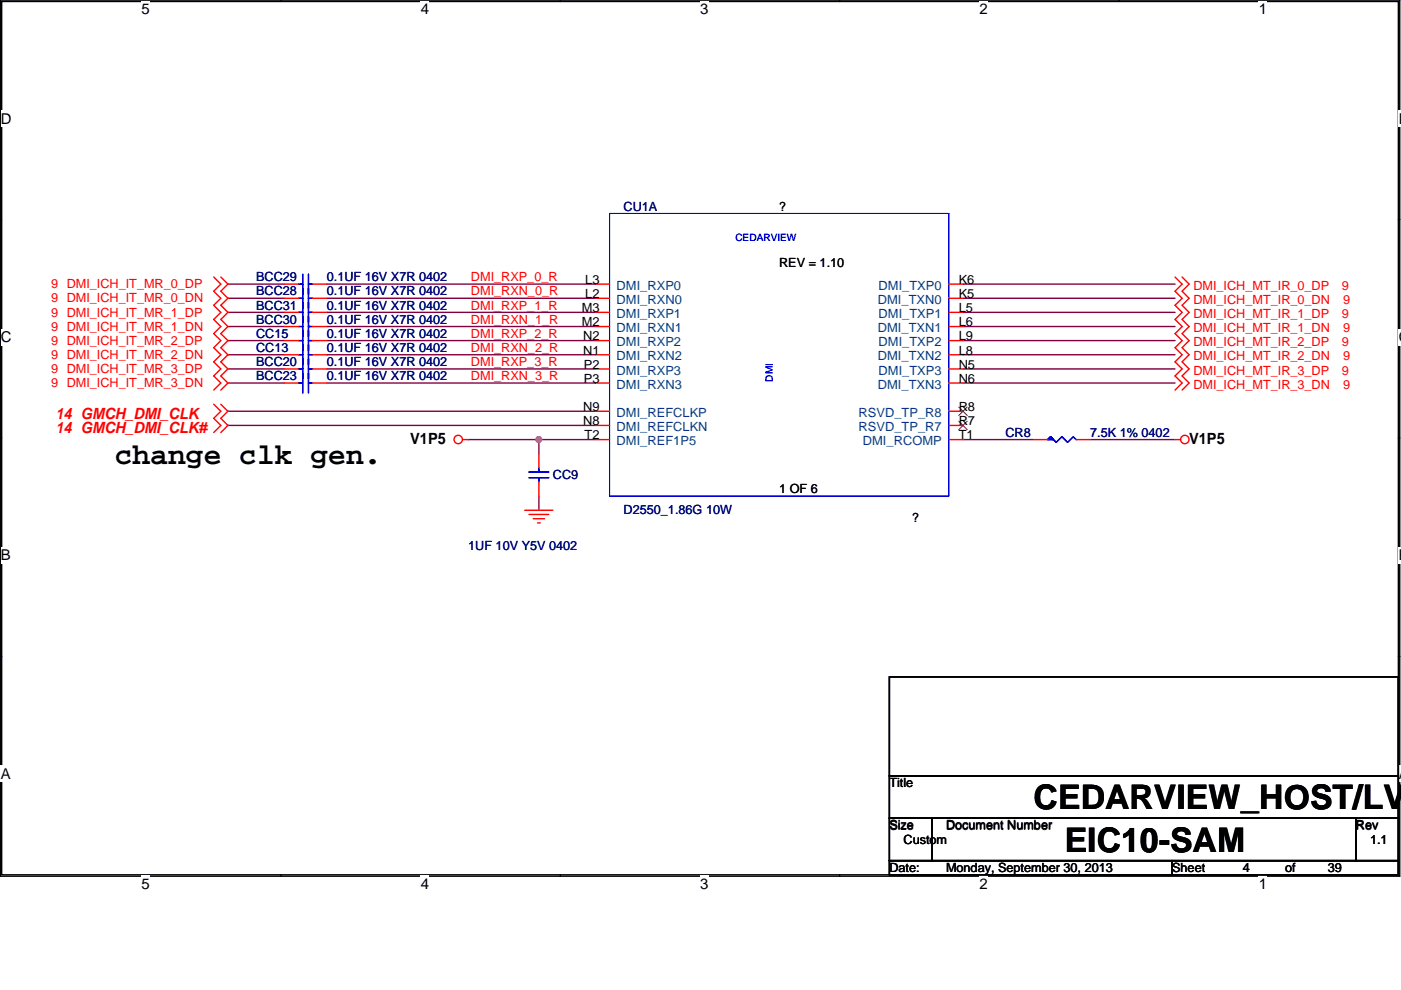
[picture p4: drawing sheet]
<svg xmlns="http://www.w3.org/2000/svg" width="297mm" height="210mm" viewBox="0 0 297 210" stroke-linecap="round" stroke-linejoin="round" font-family="sans-serif">
<path d="M.1 0h296.7v185.8h-296.7zM.4 .3h296.1v185.2h-296.1z" fill="none" stroke="#000" stroke-width=".3"/>
<g fill="#fff">
<path d="M30 .2h1.7v3.5h-1.7z"/>
<path d="M30 185.7h1.7v3.5h-1.7z"/>
</g>
<path d="M59.6 0v.3M59.6 185.5v.3" fill="none" stroke="#000" stroke-width=".3"/>
<g fill="#fff">
<path d="M89.2 .2h1.7v3.5h-1.7z"/>
<path d="M89.2 185.7h1.7v3.5h-1.7z"/>
</g>
<path d="M118.8 0v.3M118.8 185.5v.3" fill="none" stroke="#000" stroke-width=".3"/>
<g fill="#fff">
<path d="M148.4 .2h1.8v3.5h-1.8z"/>
<path d="M148.4 185.7h1.8v3.5h-1.8z"/>
</g>
<path d="M178 0v.3M178 185.5v.3" fill="none" stroke="#000" stroke-width=".3"/>
<g fill="#fff">
<path d="M207.6 .2h1.8v3.5h-1.8z"/>
<path d="M207.6 185.7h1.8v3.5h-1.8z"/>
</g>
<path d="M237.3 0v.3M237.3 185.5v.3" fill="none" stroke="#000" stroke-width=".3"/>
<g fill="#fff">
<path d="M266.9 .2h1.7v3.5h-1.7z"/>
<path d="M266.9 185.7h1.7v3.5h-1.7z"/>
<path d="M.1 23.5h2.3v3.5h-2.3z"/>
<path d="M296.6 23.5h.4v3.5h-.4z"/>
<path d="M.1 69.7h2.3v3.6h-2.3z"/>
<path d="M296.6 69.7h.4v3.6h-.4z"/>
</g>
<path d="M.1 46.6h.3M296.5 46.6h.3" fill="none" stroke="#000" stroke-width=".3"/>
<g fill="#fff">
<path d="M.1 116.1h2.1v3.5h-2.1z"/>
<path d="M296.6 116.1h.4v3.5h-.4z"/>
</g>
<path d="M.1 92.9h.3M296.5 92.9h.3" fill="none" stroke="#000" stroke-width=".3"/>
<g fill="#fff">
<path d="M.1 162.4h2.2v3.5h-2.2z"/>
<path d="M296.5 162.4h.5v3.5h-.5z"/>
</g>
<path d="M.1 139.2h.3M296.5 139.2h.3M188.6 143.6h107.9v21h-107.9zM188.6 164.6h107.9v8.9h-107.9zM188.6 173.5h9v9h-9zM197.6 173.5h89.9v9h-89.9zM287.5 173.5h9v9h-9zM188.6 182.5h59.9v3h-59.9zM248.5 182.5h48v3h-48z" fill="none" stroke="#000" stroke-width=".3"/>
<g fill="none" stroke="#800040" stroke-width=".3">
<path d="M48.3 66.3h12M48.3 78.3h12M48.3 75.2h12M48.3 60.3h12M48.3 63.3h12M48.3 69.3h12M48.3 72.2h12M69.3 75.2h56.9M69.3 72.2h56.9M69.3 78.3h56.9M69.3 66.3h56.9M69.3 63.3h56.9"/>
<path d="M69.3 60.3h56.9M69.3 69.3h56.9M204.2 78.3h44.9M204.2 60.3h44.9M204.2 63.3h44.9M204.2 66.3h44.9M204.2 69.3h44.9M204.2 72.2h44.9M204.2 75.2h44.9M48.3 90.2h77.9M48.3 87.2h77.9M48.3 81.2h12"/>
<path d="M69.3 81.2h56.9M99.3 93.2h15M114.3 93.2h11.9M114.3 93.2v3M204.2 81.2h44.9M204.2 93.2h15M231.1 93.2h18M114.3 105.2v3"/>
</g>
<circle cx="114.2" cy="93.2" r=".59" fill="#f0f" stroke="#f0f" stroke-width=".3"/>
<g fill="none" stroke="#f00" stroke-width=".3">
<path d="M45.3 58.8l1.5 1.5-1.5 1.5 1.5 1.5-1.5 1.4 1.5 1.6-1.5 1.5 1.5 1.5-1.5 1.5 1.5 1.4-1.5 1.5 1.5 1.5-1.5 1.6 1.5 1.5-1.5 1.4 1.5 1.5-1.5 1.5M46.8 58.8l1.5 1.5-1.5 1.5 1.5 1.5-1.5 1.4 1.5 1.6-1.5 1.5 1.5 1.5-1.5 1.5 1.5 1.4-1.5 1.5 1.5 1.5-1.5 1.6 1.5 1.5-1.5 1.4 1.5 1.5-1.5 1.5M249.1 58.8l1.5 1.5-1.5 1.5 1.5 1.5-1.5 1.4 1.5 1.6-1.5 1.5 1.5 1.5-1.5 1.5 1.5 1.4-1.5 1.5 1.5 1.5-1.5 1.6 1.5 1.5-1.5 1.4 1.5 1.5-1.5 1.5M250.6 58.8l1.5 1.5-1.5 1.5 1.5 1.5-1.5 1.4 1.5 1.6-1.5 1.5 1.5 1.5-1.5 1.5 1.5 1.4-1.5 1.5 1.5 1.5-1.5 1.6 1.5 1.5-1.5 1.4 1.5 1.5-1.5 1.5M60.3 66.3h3M60.3 78.3h3M60.3 69.3h3M60.3 72.2h3M60.3 75.2h3M60.3 60.3h3M60.3 63.3h3M66.3 66.3h3"/>
<path d="M66.3 78.3h3M66.3 69.3h3M66.3 72.2h3M66.3 75.2h3M66.3 60.3h3M66.3 63.3h3M126.2 66.3h3M126.2 78.3h3M126.2 69.3h3M126.2 72.2h3M126.2 75.2h3M126.2 60.3h3"/>
<path d="M126.2 63.3h3M201.2 66.3h3M201.2 78.3h3M201.2 69.3h3M201.2 72.2h3M201.2 75.2h3M201.2 60.3h3M201.2 63.3h3M45.3 85.7l1.5 1.5-1.5 1.5 1.5 1.5-1.5 1.5M46.8 85.7l1.5 1.5-1.5 1.5 1.5 1.5-1.5 1.5M60.3 81.2h3M66.3 81.2h3"/>
<path d="M98.1 93.2h1.2M114.3 96.2v3M126.2 81.2h3M126.2 93.2h3M126.2 87.2h3M126.2 90.2h3M201.2 81.2h3M201.2 93.2h3M201.2 87.2h3M201.2 90.2h3M219.2 93.2h2.9M228.2 93.2h2.9"/>
<path d="M249.1 93.2h1.2M111.2 108.2h6M112.2 109.1h4.1M113 110h2.4M114 110.9h.6M114.3 102.2v3"/>
<circle cx="97.1" cy="93.2" r=".89"/>
<circle cx="251.2" cy="93.2" r=".89"/>
</g>
<g fill="none" stroke="#00f" stroke-width=".3">
<path d="M64.2 58.2v4.2M65.4 58.2v4.2M63.3 66.3h.9M63.3 78.3h.9M63.3 69.3h.9M63.3 72.2h.9M63.3 75.2h.9M63.3 60.3h.9M63.3 63.3h.9M64.2 64.2v4.1M64.2 76.1v4.2M64.2 67.2v4.2"/>
<path d="M64.2 70.1v4.3M64.2 79.1v4.2M64.2 73.2v4.1M64.2 61.2v4.2M65.4 64.2v4.1M65.4 66.3h.9M65.4 76.1v4.2M65.4 78.3h.9M65.4 67.2v4.2M65.4 69.3h.9M65.4 70.1v4.3M65.4 72.2h.9"/>
<path d="M65.4 79.1v4.2M65.4 73.2v4.1M65.4 75.2h.9M65.4 60.3h.9M65.4 61.2v4.2M65.4 63.3h.9M63.3 81.2h.9M65.4 81.2h.9M114.3 99.2v.9M222.1 93.2l.7-.6 1.1 1.2 1.2-1.2 1.3 1.2 1.1-1.2 .7 .6M112.2 101.3h4.1M112.2 100.1h4.1"/>
<path d="M114.3 101.3v.9"/>
</g>
<g fill="#00f" stroke="#00f" stroke-width=".3">
<path d="M222.1 93.2l.7-.6 .5 .6-.5-.6 .5 .6z" fill-rule="evenodd"/>
<path d="M222.1 93.2l.7-.6 .5 .6-.5-.6 .5 .6z" fill-rule="evenodd"/>
</g>
<path d="M129.2 45.3h72v59.9h-72zM165.2 130.4h.1" fill="none" stroke="#00f" stroke-width=".21"/>
<path d="M203.3 89.3l1.8 1.8M203.3 86.3l1.8 1.8M205.1 89.3l-1.8 1.8M205.1 86.3l-1.8 1.8" fill="none" stroke="#804000" stroke-width=".21"/>
<g font-size="7.2">
<text x="219.2" y="171.7">CEDARVIEW_HOST/LV</text>
<text x="225.7" y="180.7">EIC10-SAM</text>
</g>
<text font-size="6.3" x="24.3" y="98.5">change clk gen.</text>
<g font-size="3.3" fill="#f00">
<text x="11.7" y="88.8">14 GMCH_DMI_CLK</text>
<text x="11.7" y="91.8">14 GMCH_DMI_CLK#</text>
</g>
<g font-size="3.3">
<text x="87" y="94.2">V1P5</text>
<text x="252.1" y="94.2">V1P5</text>
</g>
<g font-size="3.2">
<text x="30" y="3">5</text>
<text x="89.2" y="3">4</text>
<text x="148.4" y="3">3</text>
<text x="207.6" y="3">2</text>
<text x="266.9" y="3">1</text>
<text x=".1" y="26.3">D</text>
<text x="296.6" y="26.3">D</text>
<text x=".1" y="72.6">C</text>
<text x="296.6" y="72.6">C</text>
<text x=".1" y="118.9">B</text>
<text x="296.6" y="118.9">B</text>
<text x=".1" y="165.2">A</text>
<text x="296.6" y="165.2">A</text>
<text x="30" y="188.5">5</text>
<text x="89.2" y="188.5">4</text>
<text x="148.4" y="188.5">3</text>
<text x="207.6" y="188.5">2</text>
<text x="266.9" y="188.5">1</text>
</g>
<g font-size="2.7" fill="#000080">
<text x="132.2" y="44.7">CU1A</text>
<text x="54.3" y="59.6">BCC29</text>
<text x="69.3" y="59.6">0.1UF 16V X7R 0402</text>
<text x="54.3" y="65.7">BCC31</text>
<text x="54.3" y="62.7">BCC28</text>
<text x="69.3" y="65.7">0.1UF 16V X7R 0402</text>
<text x="69.3" y="62.7">0.1UF 16V X7R 0402</text>
<text x="54.3" y="68.6">BCC30</text>
<text x="54.3" y="71.6">CC15</text>
<text x="69.3" y="68.6">0.1UF 16V X7R 0402</text>
<text x="69.3" y="71.6">0.1UF 16V X7R 0402</text>
<text x="54.3" y="77.6">BCC20</text>
<text x="54.3" y="74.6">CC13</text>
<text x="69.3" y="77.6">0.1UF 16V X7R 0402</text>
<text x="69.3" y="74.6">0.1UF 16V X7R 0402</text>
<text x="54.3" y="80.6">BCC23</text>
<text x="69.3" y="80.6">0.1UF 16V X7R 0402</text>
<text x="213.2" y="92.6">CR8</text>
<text x="231.1" y="92.6">7.5K 1% 0402</text>
<text x="117.2" y="101.6">CC9</text>
<text x="132.2" y="109.1">D2550_1.86G 10W</text>
<text x="99.3" y="116.6">1UF 10V Y5V 0402</text>
</g>
<g font-size="2.7">
<text x="165.2" y="44.7">?</text>
<text x="165.2" y="56.7">REV = 1.10</text>
<text x="124.1" y="63.2">L2</text>
<text x="124.1" y="60.2">L3</text>
<text x="203.3" y="63.2">K5</text>
<text x="203.3" y="60.2">K6</text>
<text x="123.3" y="69.2">M2</text>
<text x="123.3" y="66.2">M3</text>
<text x="203.3" y="69.2">L6</text>
<text x="203.3" y="66.2">L5</text>
<text x="123.7" y="75.2">N1</text>
<text x="123.7" y="72.2">N2</text>
<text x="203.3" y="75.2">L8</text>
<text x="203.3" y="72.2">L9</text>
<text x="123.8" y="81.2">P3</text>
<text x="123.8" y="78.2">P2</text>
<text x="203.3" y="81.2">N6</text>
<text x="203.3" y="78.2">N5</text>
<text x="123.7" y="87.2">N9</text>
<text x="203.3" y="87.2">R8</text>
<text x="123.7" y="90.2">N8</text>
<text x="123.9" y="93.2">T2</text>
<text x="203.3" y="90.2">R7</text>
<text x="203.3" y="93.2">T1</text>
<text x="165.2" y="104.6">1 OF 6</text>
<text x="193.4" y="110.6">?</text>
<text x="188.6" y="167">Title</text>
<text x="188.6" y="175.9">Size</text>
<text x="191.6" y="178.9">Custom</text>
<text x="200.6" y="175.9">Document Number</text>
<text x="287.5" y="175.9">Rev</text>
<text x="290.5" y="178.9">1.1</text>
<text x="188.6" y="184.9">Date:</text>
<text x="200.6" y="184.9">Monday, September 30, 2013</text>
<text x="248.5" y="184.9">Sheet</text>
<text x="263.5" y="184.9">4</text>
<text x="272.5" y="184.9">of</text>
<text x="281.5" y="184.9">39</text>
</g>
<g font-size="2.7" fill="#f00">
<text x="99.9" y="59.7">DMI_RXP_0_R</text>
<text x="10.9" y="61.2">9 DMI_ICH_IT_MR_0_DP</text>
<text x="10.9" y="64.2">9 DMI_ICH_IT_MR_0_DN</text>
<text x="99.9" y="65.7">DMI_RXP_1_R</text>
<text x="99.9" y="62.7">DMI_RXN_0_R</text>
<text x="253" y="61.4">DMI_ICH_MT_IR_0_DP</text>
<text x="253" y="64.5">DMI_ICH_MT_IR_0_DN</text>
<text x="284.5" y="61.4">9</text>
<text x="284.8" y="64.5">9</text>
<text x="10.9" y="67.1">9 DMI_ICH_IT_MR_1_DP</text>
<text x="10.9" y="70.1">9 DMI_ICH_IT_MR_1_DN</text>
<text x="99.9" y="71.6">DMI_RXP_2_R</text>
<text x="99.9" y="68.7">DMI_RXN_1_R</text>
<text x="253" y="67.5">DMI_ICH_MT_IR_1_DP</text>
<text x="253" y="70.4">DMI_ICH_MT_IR_1_DN</text>
<text x="284.5" y="67.5">9</text>
<text x="284.8" y="70.4">9</text>
<text x="10.9" y="73.2">9 DMI_ICH_IT_MR_2_DP</text>
<text x="10.9" y="76.1">9 DMI_ICH_IT_MR_2_DN</text>
<text x="99.9" y="74.7">DMI_RXN_2_R</text>
<text x="99.9" y="77.7">DMI_RXP_3_R</text>
<text x="253" y="73.4">DMI_ICH_MT_IR_2_DP</text>
<text x="253" y="76.4">DMI_ICH_MT_IR_2_DN</text>
<text x="284.5" y="73.4">9</text>
<text x="284.8" y="76.4">9</text>
<text x="10.9" y="79.1">9 DMI_ICH_IT_MR_3_DP</text>
<text x="10.9" y="82.1">9 DMI_ICH_IT_MR_3_DN</text>
<text x="99.9" y="80.6">DMI_RXN_3_R</text>
<text x="253" y="79.4">DMI_ICH_MT_IR_3_DP</text>
<text x="253" y="82.4">DMI_ICH_MT_IR_3_DN</text>
<text x="284.5" y="79.4">9</text>
<text x="284.8" y="82.4">9</text>
</g>
<g font-size="2.7" fill="#004080">
<text x="130.7" y="64.5">DMI_RXN0</text>
<text x="130.7" y="61.5">DMI_RXP0</text>
<text x="186.1" y="64.5">DMI_TXN0</text>
<text x="186.3" y="61.5">DMI_TXP0</text>
<text x="130.7" y="70.5">DMI_RXN1</text>
<text x="130.7" y="67.5">DMI_RXP1</text>
<text x="186.1" y="70.5">DMI_TXN1</text>
<text x="186.3" y="67.5">DMI_TXP1</text>
<text x="130.7" y="76.5">DMI_RXN2</text>
<text x="130.7" y="73.4">DMI_RXP2</text>
<text x="186.1" y="76.5">DMI_TXN2</text>
<text x="186.3" y="73.4">DMI_TXP2</text>
<text x="130.7" y="82.4">DMI_RXN3</text>
<text x="130.7" y="79.5">DMI_RXP3</text>
<text x="186.1" y="82.4">DMI_TXN3</text>
<text x="186.3" y="79.5">DMI_TXP3</text>
<text x="130.7" y="88.4">DMI_REFCLKP</text>
<text x="182.1" y="88.4">RSVD_TP_R8</text>
<text x="130.7" y="91.4">DMI_REFCLKN</text>
<text x="130.7" y="94.4">DMI_REF1P5</text>
<text x="182.1" y="91.4">RSVD_TP_R7</text>
<text x="183" y="94.4">DMI_RCOMP</text>
</g>
<g font-size="2.1" fill="#00f">
<text x="155.9" y="51.1">CEDARVIEW</text>
<text x="163.9" y="80.9" transform="rotate(-90 163.9 80.9)">DMI</text>
</g>
</svg>
